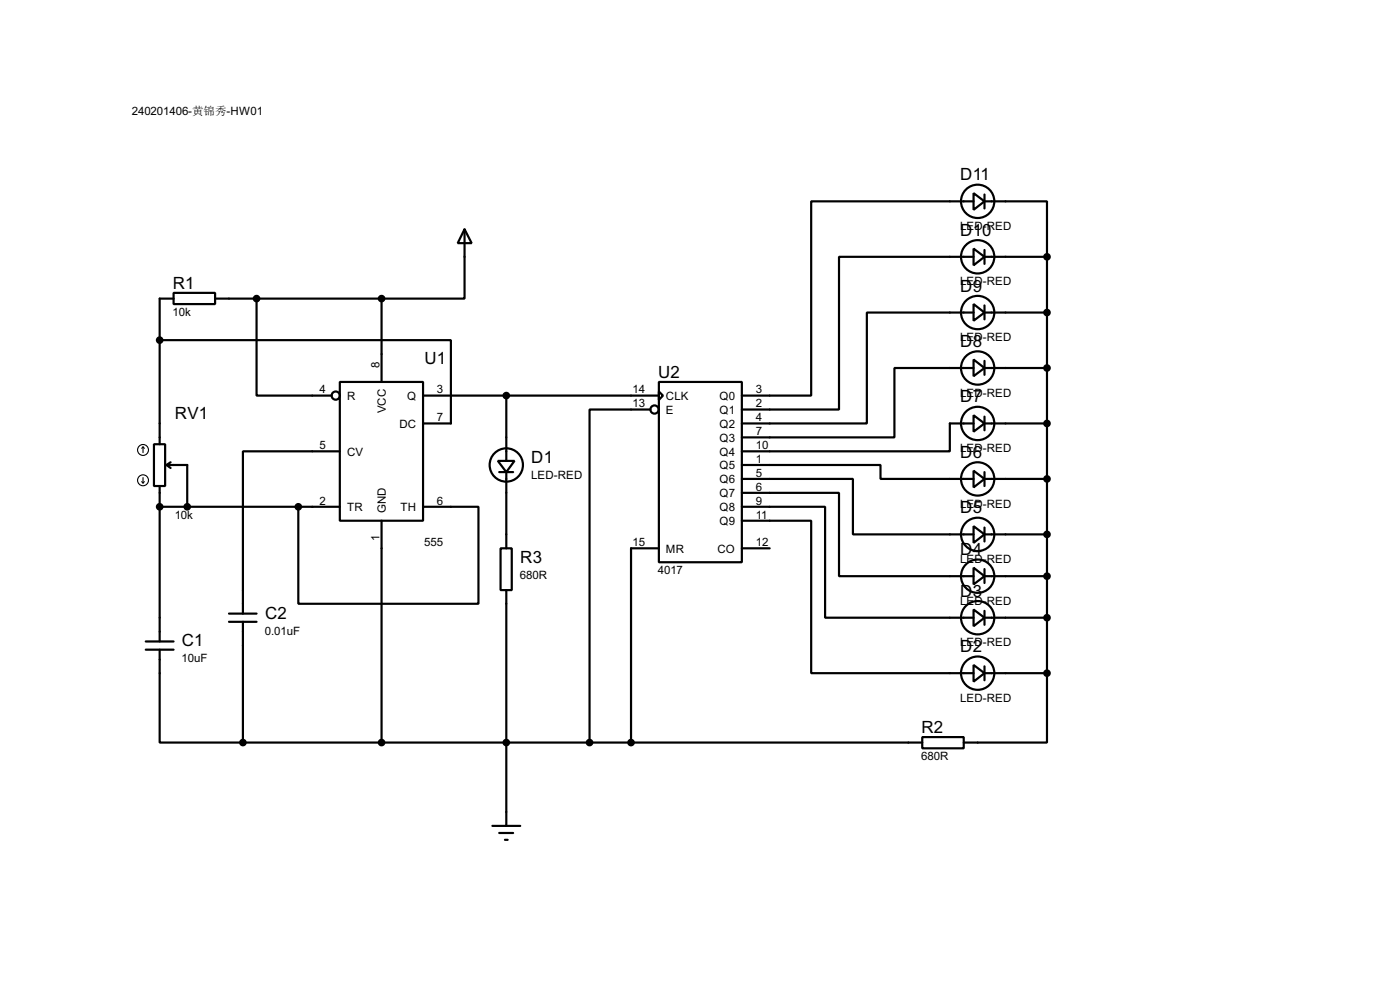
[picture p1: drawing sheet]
<svg xmlns="http://www.w3.org/2000/svg" width="256mm" height="180mm" viewBox="0 0 256 180" stroke-linecap="round" stroke-linejoin="round" font-family="sans-serif">
<g fill="none" stroke="#000" stroke-width=".4">
<path d="M178.4 35.4l2 1.5-2 1.5zM178.4 36.9h-29.8v35.5h-12.7M180.4 36.9h11.4v10.1M180.4 35.6v2.6M31.8 53.6h7.6v2.1h-7.6zM31.8 54.7h-2.5v26.6M39.4 54.7h30.5M47 54.7v17.7h13.8M69.9 54.7v15.2M85.1 42l1.3 2.5h-2.5zM85.1 42v12.7h-15.2M178.4 55.7l2 1.5-2 1.5z"/>
<path d="M178.4 45.5l2 1.5-2 1.6zM178.4 57.2h-19.6v20.3h-22.9M178.4 47h-24.7v28h-17.8M180.4 57.2h11.4M180.4 47h11.4M180.4 45.8v2.5M180.4 55.9v2.6M191.8 47v76.2M29.3 62.3h53.3v15.2h-5.1M62.3 69.9h15.2v25.4h-15.2zM77.5 72.4h43.2M92.8 72.4v12"/>
<path d="M119.2 75h-11.2v60.9M120.7 69.9h15.2v33h-15.2zM120.7 71.7l.8 .7-.8 .8zM178.4 76l2 1.5-2 1.5zM178.4 65.8l2 1.6-2 1.5zM178.4 77.5h-4.4v5.1h-38.1M178.4 67.4h-14.5v12.7h-28M180.4 77.5h11.4M180.4 67.4h11.4M180.4 66.1v2.5M180.4 76.3v2.5M28.2 81.3h2.1v7.7h-2.1z"/>
<path d="M29.3 89v28.4M29.3 92.8h33M30.5 85.1h3.8v7.7M30.5 85.1l.8 .6M31.3 84.6l-.8 .5M54.7 92.8v17.7h33v-17.7h-10.2M62.3 82.6h-17.8v29.7M69.9 95.3v40.6M91.2 84.4h3.1l-1.5 2zM91.5 86.4h2.5M92.8 86.4v14M135.9 95.3h12.7v27.9h29.8"/>
<path d="M135.9 92.8h15.3v20.3h27.2M135.9 90.2h17.8v15.3h24.7M135.9 87.7h20.4v10.1h22.1M135.9 85.1h25.4v2.6h17.1M178.4 96.3l2 1.5-2 1.6zM178.4 86.2l2 1.5-2 1.5zM180.4 97.8h11.4M180.4 87.7h11.4M180.4 86.4v2.6M180.4 96.6v2.5M26.7 118.9h5.1M26.7 117.4h5.1"/>
<path d="M29.3 118.9v17h15.2M42 113.8h5M42 112.3h5M44.5 113.8v22.1M91.7 100.4h2.1v7.6h-2.1zM92.8 108v43.2M120.7 100.4h-5.1v35.5M135.9 100.4h5.1M178.4 111.6l2 1.5-2 1.5zM178.4 103.9l2 1.6-2 1.5zM180.4 113.1h11.4M180.4 105.5h11.4"/>
<path d="M180.4 104.2v2.5M180.4 111.8v2.6M44.5 135.9h124.5M169 134.9h7.6v2.1h-7.6zM178.4 121.7l2 1.5-2 1.6zM180.4 123.2h11.4M180.4 122v2.5M191.8 123.2v12.7h-15.2M90.2 151.2h5.1M91.5 152.5h2.5M92.5 153.7h.5"/>
<circle cx="179.1" cy="36.9" r="3.1"/>
<circle cx="179.1" cy="47" r="3.1"/>
<circle cx="179.1" cy="57.2" r="3.1"/>
<circle cx="61.5" cy="72.4" r=".75"/>
<circle cx="119.9" cy="75" r=".75"/>
<circle cx="179.1" cy="77.5" r="3.1"/>
<circle cx="179.1" cy="67.4" r="3.1"/>
<circle cx="92.7" cy="85.1" r="3.1"/>
<circle cx="179.1" cy="87.7" r="3.1"/>
<circle cx="179.1" cy="97.8" r="3.1"/>
<circle cx="179.1" cy="105.5" r="3.1"/>
<circle cx="179.1" cy="113.1" r="3.1"/>
<circle cx="179.1" cy="123.2" r="3.1"/>
</g>
<circle cx="29.3" cy="92.8" r=".2" fill="#000"/>
<g fill="#000" stroke="#000" stroke-width=".4">
<circle cx="47" cy="54.7" r=".5"/>
<circle cx="69.9" cy="54.7" r=".5"/>
<circle cx="191.8" cy="57.2" r=".5"/>
<circle cx="191.8" cy="47" r=".5"/>
<circle cx="29.2" cy="62.3" r=".5"/>
<circle cx="92.7" cy="72.4" r=".5"/>
<circle cx="191.8" cy="77.5" r=".5"/>
<circle cx="191.8" cy="67.4" r=".5"/>
<circle cx="29.2" cy="92.8" r=".5"/>
<circle cx="34.3" cy="92.8" r=".5"/>
<circle cx="54.6" cy="92.8" r=".5"/>
<circle cx="191.8" cy="87.7" r=".5"/>
<circle cx="191.8" cy="97.8" r=".5"/>
<circle cx="191.8" cy="105.5" r=".5"/>
<circle cx="191.8" cy="113.1" r=".5"/>
<circle cx="44.5" cy="135.9" r=".5"/>
<circle cx="69.9" cy="135.9" r=".5"/>
<circle cx="92.7" cy="135.9" r=".5"/>
<circle cx="108" cy="135.9" r=".5"/>
<circle cx="115.6" cy="135.9" r=".5"/>
<circle cx="191.8" cy="123.2" r=".5"/>
</g>
<g fill="none" stroke="#000" stroke-width=".2">
<path d="M26 88.2l.2 .2M26.2 81.8l-.2 .3M26.2 81.8l.3 .3M26.2 81.8v1.1M26.2 87.4v1M26.5 88.2l-.3 .2"/>
<circle cx="26.2" cy="87.9" r="1"/>
<circle cx="26.2" cy="82.4" r="1"/>
</g>
<g font-size="3.5">
<text x="175.9" y="33">D11</text>
<text x="175.9" y="43.2">D10</text>
<text x="31.7" y="52.8">R1</text>
<text x="175.9" y="53.3">D9</text>
<text x="175.9" y="63.5">D8</text>
<text x="77.8" y="66.6">U1</text>
<text x="120.6" y="69.1">U2</text>
<text x="32.1" y="76.7">RV1</text>
<text x="175.9" y="73.7">D7</text>
<text x="175.9" y="83.8">D6</text>
<text x="97.3" y="84.8">D1</text>
<text x="175.9" y="94">D5</text>
<text x="175.9" y="101.6">D4</text>
<text x="95.3" y="103.1">R3</text>
<text x="48.6" y="113.2">C2</text>
<text x="175.9" y="109.2">D3</text>
<text x="33.3" y="118.3">C1</text>
<text x="175.9" y="119.4">D2</text>
<text x="168.8" y="134.1">R2</text>
</g>
<g font-size="2.4">
<text x="24.2" y="21.1">240201406-黄锦秀-HW01</text>
<text x="175.9" y="42.1">LED-RED</text>
<text x="175.9" y="52.2">LED-RED</text>
<text x="31.6" y="57.9">10k</text>
<text x="175.9" y="62.4">LED-RED</text>
<text x="58.6" y="72">4</text>
<text x="69.5" y="67.4" transform="rotate(-90 69.5 67.4)">8</text>
<text x="80.1" y="72">3</text>
<text x="115.9" y="72">14</text>
<text x="138.5" y="72">3</text>
<text x="63.6" y="73.2">R</text>
<text x="70.7" y="75.7" transform="rotate(-90 70.7 75.7)">VCC</text>
<text x="74.6" y="73.2">Q</text>
<text x="80.1" y="77.1">7</text>
<text x="115.9" y="74.6">13</text>
<text x="122" y="73.2">CLK</text>
<text x="122" y="75.8">E</text>
<text x="131.8" y="73.2">Q0</text>
<text x="131.8" y="75.8">Q1</text>
<text x="138.5" y="74.6">2</text>
<text x="138.5" y="77.1">4</text>
<text x="175.9" y="72.6">LED-RED</text>
<text x="58.6" y="82.2">5</text>
<text x="63.6" y="83.4">CV</text>
<text x="73.2" y="78.3">DC</text>
<text x="131.8" y="78.3">Q2</text>
<text x="131.8" y="80.8">Q3</text>
<text x="131.8" y="83.4">Q4</text>
<text x="138.5" y="79.7">7</text>
<text x="138.5" y="82.2">10</text>
<text x="175.9" y="82.8">LED-RED</text>
<text x="97.3" y="87.7">LED-RED</text>
<text x="131.8" y="85.9">Q5</text>
<text x="131.8" y="88.5">Q6</text>
<text x="138.5" y="84.7">1</text>
<text x="138.5" y="87.3">5</text>
<text x="138.5" y="89.8">6</text>
<text x="32" y="95">10k</text>
<text x="58.6" y="92.4">2</text>
<text x="63.6" y="93.6">TR</text>
<text x="70.7" y="94" transform="rotate(-90 70.7 94)">GND</text>
<text x="73.4" y="93.6">TH</text>
<text x="80.1" y="92.4">6</text>
<text x="131.8" y="91">Q7</text>
<text x="131.8" y="93.6">Q8</text>
<text x="138.5" y="92.4">9</text>
<text x="138.5" y="94.9">11</text>
<text x="175.9" y="92.9">LED-RED</text>
<text x="69.5" y="99" transform="rotate(-90 69.5 99)">1</text>
<text x="77.7" y="100">555</text>
<text x="115.9" y="100">15</text>
<text x="122" y="101.2">MR</text>
<text x="131.4" y="101.2">CO</text>
<text x="131.8" y="96.1">Q9</text>
<text x="138.5" y="100">12</text>
<text x="95.2" y="106">680R</text>
<text x="120.5" y="105.1">4017</text>
<text x="175.9" y="103.1">LED-RED</text>
<text x="175.9" y="110.7">LED-RED</text>
<text x="48.5" y="116.2">0.01uF</text>
<text x="175.9" y="118.3">LED-RED</text>
<text x="33.3" y="121.2">10uF</text>
<text x="175.9" y="128.5">LED-RED</text>
<text x="168.8" y="139.2">680R</text>
</g>
</svg>
